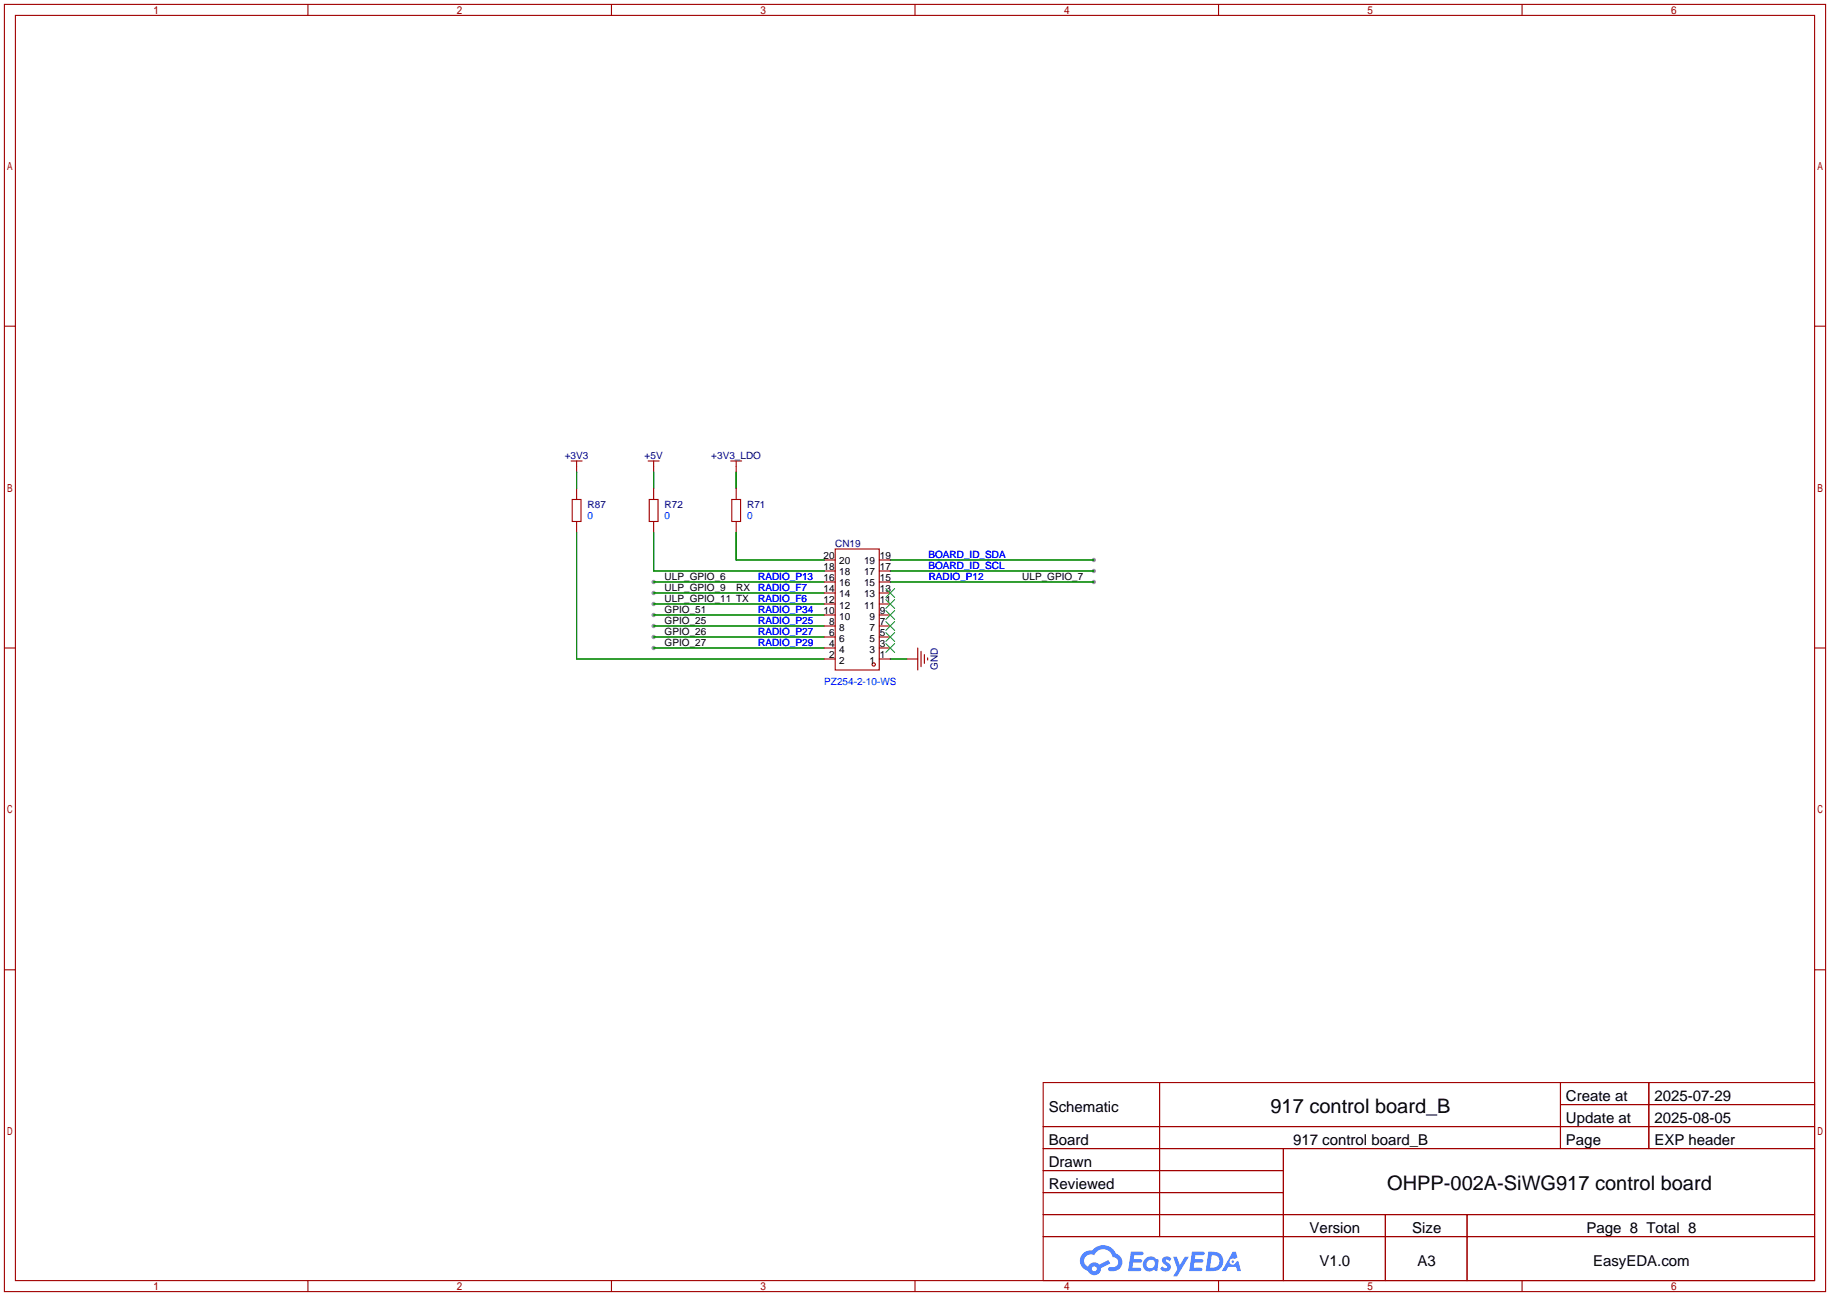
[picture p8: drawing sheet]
<svg xmlns="http://www.w3.org/2000/svg" width="422mm" height="299mm" viewBox="0 0 422 299" stroke-linecap="round" stroke-linejoin="round" font-family="sans-serif">
<g fill="#999">
<circle cx="252.5" cy="134.4" r=".51"/>
<circle cx="252.5" cy="131.8" r=".51"/>
<circle cx="252.5" cy="129.3" r=".51"/>
<circle cx="150.9" cy="149.6" r=".51"/>
<circle cx="150.9" cy="147.1" r=".51"/>
<circle cx="150.9" cy="139.4" r=".51"/>
<circle cx="150.9" cy="136.9" r=".51"/>
<circle cx="150.9" cy="134.4" r=".51"/>
<circle cx="150.9" cy="144.5" r=".51"/>
<circle cx="150.9" cy="142" r=".51"/>
</g>
<g fill="none" stroke="#a10000" stroke-width=".25">
<path d="M1 1h420.4v297.2h-420.4zM3.6 3.6h415.2v292.1h-415.2zM71.1 1v2.6M141.1 1v2.6M211.2 1v2.6M281.3 1v2.6M351.3 1v2.6M1 75.3h2.6M418.8 75.3h2.6M1 149.6h2.6M418.8 149.6h2.6M1 223.9h2.6"/>
<path d="M418.8 223.9h2.6M240.8 249.9h178v45.8h-178zM267.7 249.9v35.6M360.2 249.9v15.3M360.2 255h58.6M380.6 249.9v15.3M240.8 260.1h178M240.8 265.2h178M240.8 270.3h55.4M240.8 275.3h55.4M296.2 265.2v30.5M71.1 295.7v2.5"/>
<path d="M141.1 295.7v2.5M211.2 295.7v2.5M240.8 280.4h178M240.8 285.5h178M281.3 295.7v2.5M319.8 280.4v15.3M338.6 280.4v15.3M351.3 295.7v2.5"/>
</g>
<g fill="#5487ff">
<path d="M268.5 290.3a1.3 1.3 0 0 1 1.9 .3l-.4 .6a.54 .54 0 0 0-1-.2l.2 .2a1.28 1.28 0 0 1 .8 2 1.53 1.53 0 0 1-2.2-.3l.5-.6 .8 .5a.31 .31 0 0 0 .3-.3 .31 .31 0 0 0-.2-.3 1.12 1.12 0 0 1-.7-1.9z"/>
<path d="M270.8 290.2h.8l.7 1.9 1.2-1.9h.9l-2.7 4.5h-.9l1-1.7z"/>
<path d="M261 289h2.3a.46 .46 0 0 1 .5 .1 .46 .46 0 0 1 .1 .5l-.3 .2h-1.8l-.1 .9h1.6a.4 .4 0 0 1 .3 .4 .4 .4 0 0 1-.4 .4h-1.6l-.2 1.2h1.4a.46 .46 0 0 1 .5 .1 .46 .46 0 0 1 .1 .5l-.4 .2h-2.6z"/>
<path d="M275.1 289h2.3a.47 .47 0 0 1 .5 .1 .47 .47 0 0 1 .1 .5l-.3 .2h-1.8l-.1 .9h1.6a.4 .4 0 0 1 .4 .4 .4 .4 0 0 1-.5 .4h-1.6l-.2 1.2h1.4a.46 .46 0 0 1 .5 .1 .46 .46 0 0 1 .1 .5l-.4 .2h-2.6z"/>
<path d="M284.5 289h.8l.3 1.3-.6 .4a.75 .75 0 0 0-1.1 .3 .75 .75 0 0 0 .5 1 .75 .75 0 0 0 .9-.6l.5-.3 .6 2.4h-.8l-.3-1h-1.8l-.5 1h-1z"/>
<path d="M278.9 289l-.6 4.5h1.4a2.27 2.27 0 0 0 2.7-2.3 2.27 2.27 0 0 0-2.7-2.2zM279.7 289.8a1.5 1.5 0 0 1 1.8 1.5 1.5 1.5 0 0 1-1.9 1.4h-.3z"/>
<path d="M264.4 290.6a1.6 1.6 0 0 0-.4 2.3 1.6 1.6 0 0 0 2.3 .2l.8 .4 .3-2.5-.1-.3h-.5a1.58 1.58 0 0 0-2.4-.1zM265 291.1a.99 .99 0 0 1 1.6 .6 .99 .99 0 0 1-1.3 1.1 .98 .98 0 0 1-.3-1.7z"/>
<path d="M250 289.4a2.37 2.37 0 0 0 1.1 4 1.54 1.54 0 0 0 1.8 1 1.54 1.54 0 0 0 1.2-1.6l2.2-1.1-.5-.8-2.1 1.1a1.57 1.57 0 0 0-2.6 .4 1.5 1.5 0 0 1-.7-2.1 1.5 1.5 0 0 1 2.2-.5 2.23 2.23 0 0 1 2.3-1.4 2.23 2.23 0 0 1 1.9 1.8 1.16 1.16 0 0 1 1.3 1.1 1.16 1.16 0 0 1-1.1 1.3h-.7a.47 .47 0 0 0-.5 .3 .47 .47 0 0 0 .4 .6 2.14 2.14 0 0 0 2.7-1.4 2.14 2.14 0 0 0-1.3-2.7 3.2 3.2 0 0 0-5.5-.7l-1.1 .1zM252 292.9a.6 .6 0 0 1 1.2 0 .6 .6 0 0 1-1.2 0z"/>
<circle cx="284.6" cy="291.3" r=".28"/>
</g>
<g fill="none" stroke="#a10000" stroke-width=".25">
<path d="M131.8 106.4h2.6M132.1 115.3h2v5.1h-2zM133.1 106.4v2.6M133.1 112.8v2.5M149.6 106.4h2.5M149.9 115.3h2v5.1h-2zM150.9 106.4v2.6M150.9 112.8v2.5M168.7 106.4h2.5M168.9 115.3h2v5.1h-2zM169.9 106.4v2.6M169.9 112.8v2.5"/>
<path d="M133.1 120.4v2.5M150.9 120.4v2.5M169.9 120.4v2.5M190.2 129.3h2.6M190.2 131.8h2.6M190.2 134.4h2.6M190.2 136.9h2.6M190.2 139.4h2.6M192.8 126.7h10.1v28h-10.1zM202.9 129.3h2.6M202.9 131.8h2.6M202.9 134.4h2.6"/>
<path d="M202.9 136.9h2.6M202.9 139.4h2.6M190.2 152.1h2.6M190.2 149.6h2.6M190.2 147.1h2.6M190.2 144.5h2.6M190.2 142h2.6M202.9 152.1h2.6M202.9 149.6h2.6M202.9 147.1h2.6M202.9 144.5h2.6M202.9 142h2.6"/>
<path d="M209.3 152.1h2.5M211.8 149.6v5.1M212.6 150.4v3.5M213.4 151.1v2.1M214.1 151.9v.5"/>
<circle cx="201.7" cy="153.4" r=".38"/>
</g>
<g fill="none" stroke="#008700" stroke-width=".25">
<path d="M133.1 109v3.8M150.9 109v3.8M169.9 109v3.8M133.1 122.9v29.2h57.1M150.9 134.4h39.3M150.9 122.9v8.9h39.3M150.9 139.4h39.3M150.9 136.9h39.3M169.9 122.9v6.4h20.3M205.5 134.4h47M205.5 131.8h47M205.5 129.3h47"/>
<path d="M150.9 149.6h39.3M150.9 147.1h39.3M150.9 144.5h39.3M150.9 142h39.3M205.5 152.1h3.8"/>
</g>
<path d="M204.5 138.4l2 2.1M204.5 135.9l2 2M206.5 138.4l-2 2.1M206.5 135.9l-2 2M204.5 148.6l2 2M204.5 146l2 2.1M204.5 143.5l2 2M204.5 141l2 2M206.5 148.6l-2 2M206.5 146l-2 2.1M206.5 143.5l-2 2M206.5 141l-2 2" fill="none" stroke="#3c3" stroke-width=".25"/>
<g font-size="4.6">
<text x="293.3" y="257">917 control board_B</text>
<text x="320.2" y="274.8">OHPP-002A-SiWG917 control board</text>
</g>
<g font-size="3.5">
<text x="242.1" y="256.7">Schematic</text>
<text x="361.5" y="254.2">Create at</text>
<text x="381.9" y="254.2">2025-07-29</text>
<text x="361.5" y="259.2">Update at</text>
<text x="381.9" y="259.2">2025-08-05</text>
<text x="242.1" y="264.3">Board</text>
<text x="242.1" y="269.4">Drawn</text>
<text x="298.5" y="264.3">917 control board_B</text>
<text x="361.5" y="264.3">Page</text>
<text x="381.9" y="264.3">EXP header</text>
<text x="242.1" y="274.5">Reviewed</text>
<text x="302.3" y="284.6">Version</text>
<text x="326" y="284.6">Size</text>
<text x="366.2" y="284.6">Page 8 Total 8</text>
<text x="304.6" y="292.3">V1.0</text>
<text x="327.2" y="292.3">A3</text>
<text x="367.7" y="292.3">EasyEDA.com</text>
</g>
<g font-size="2.3" fill="#000080">
<text x="130.4" y="106">+3V3</text>
<text x="148.8" y="106">+5V</text>
<text x="164.2" y="106">+3V3_LDO</text>
<text x="135.6" y="117.4">R87</text>
<text x="153.4" y="117.4">R72</text>
<text x="172.5" y="117.4">R71</text>
<text x="192.8" y="126.3">CN19</text>
<text x="216.5" y="154.7" transform="rotate(-90 216.5 154.7)">GND</text>
</g>
<g font-size="2.3" fill="#00f">
<text x="135.6" y="119.9">0</text>
<text x="153.4" y="119.9">0</text>
<text x="172.5" y="119.9">0</text>
<text x="214.3" y="128.8">BOARD_ID_SDA</text>
<text x="214.3" y="131.4">BOARD_ID_SCL</text>
<text x="175" y="133.9">RADIO_P13</text>
<text x="175" y="136.4">RADIO_F7</text>
<text x="214.4" y="133.9">RADIO_P12</text>
<text x="175" y="139">RADIO_F6</text>
<text x="175" y="141.5">RADIO_P34</text>
<text x="175" y="149.1">RADIO_P29</text>
<text x="175" y="146.6">RADIO_P27</text>
<text x="175" y="144.1">RADIO_P25</text>
<text x="190.2" y="158">PZ254-2-10-WS</text>
</g>
<g font-size="2.3">
<text x="190.1" y="129.1">20</text>
<text x="190.1" y="131.6">18</text>
<text x="193.7" y="130.3">20</text>
<text x="199.4" y="130.3">19</text>
<text x="203.1" y="131.6">17</text>
<text x="203.1" y="129.1">19</text>
<text x="153.4" y="133.9">ULP_GPIO_6</text>
<text x="153.4" y="136.4">ULP_GPIO_9</text>
<text x="169.9" y="136.4">RX</text>
<text x="190.1" y="134.1">16</text>
<text x="190.1" y="136.7">14</text>
<text x="193.7" y="132.9">18</text>
<text x="193.7" y="135.4">16</text>
<text x="193.7" y="137.9">14</text>
<text x="199.4" y="137.9">13</text>
<text x="199.4" y="135.4">15</text>
<text x="199.4" y="132.9">17</text>
<text x="203.1" y="136.7">13</text>
<text x="203.1" y="134.1">15</text>
<text x="236" y="133.9">ULP_GPIO_7</text>
<text x="153.4" y="141.5">GPIO_51</text>
<text x="153.4" y="139">ULP_GPIO_11 TX</text>
<text x="190.1" y="139.2">12</text>
<text x="190.1" y="141.8">10</text>
<text x="193.7" y="140.5">12</text>
<text x="193.7" y="143">10</text>
<text x="199.4" y="140.5">11</text>
<text x="200.7" y="143">9</text>
<text x="203.1" y="141.8">9</text>
<text x="203.1" y="139.2">11</text>
<text x="153.4" y="144.1">GPIO_25</text>
<text x="153.4" y="146.6">GPIO_26</text>
<text x="153.4" y="149.1">GPIO_27</text>
<text x="191.4" y="144.3">8</text>
<text x="191.4" y="146.8">6</text>
<text x="191.4" y="149.4">4</text>
<text x="193.7" y="145.6">8</text>
<text x="193.7" y="148.1">6</text>
<text x="200.7" y="148.1">5</text>
<text x="200.7" y="145.6">7</text>
<text x="203.1" y="149.4">3</text>
<text x="203.1" y="146.8">5</text>
<text x="203.1" y="144.3">7</text>
<text x="191.4" y="151.9">2</text>
<text x="193.7" y="150.6">4</text>
<text x="193.7" y="153.2">2</text>
<text x="200.7" y="153.2">1</text>
<text x="200.7" y="150.6">3</text>
<text x="203.1" y="151.9">1</text>
</g>
</svg>
